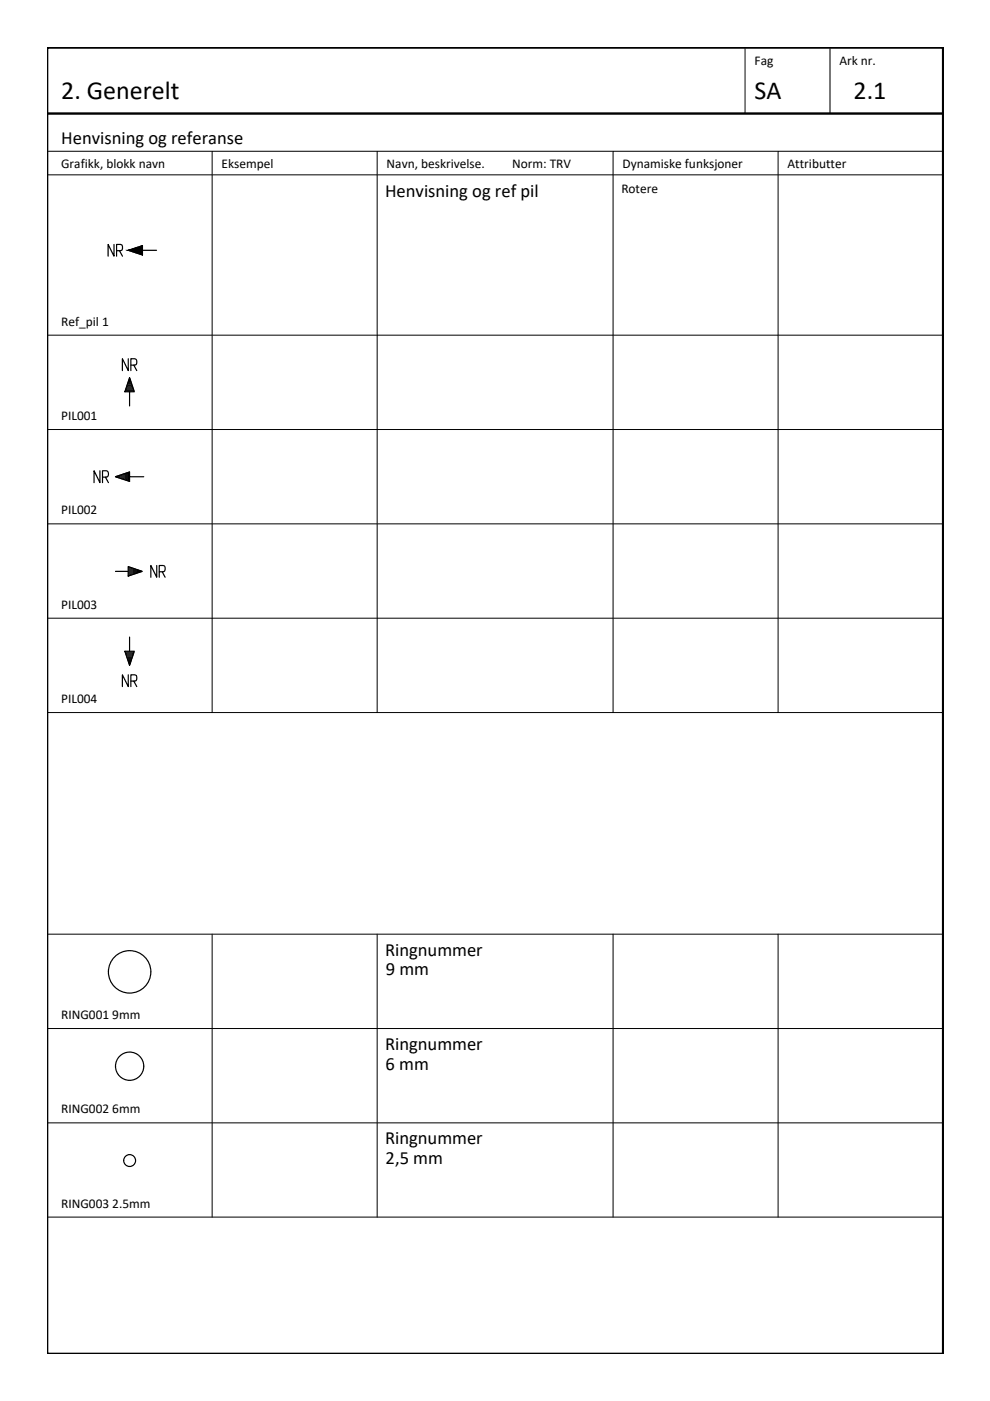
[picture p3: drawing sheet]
<svg xmlns="http://www.w3.org/2000/svg" width="210mm" height="297mm" viewBox="0 0 210 297" stroke-linecap="round" stroke-linejoin="round" font-family="sans-serif">
<!-- layer: RAMME SYMBOLER -->
<g fill="none" stroke="#000" stroke-width=".21">
<path d="M158 10.1v14M176 10.1v14M10 32.1h189.9M10 37.1h189.9M45 32.1v119M80 32.1v119M130 32.1v119M165 32.1v119M10 71.1h189.9M10 91.1h189.9M10 111.1h189.9M10 131.1h189.9"/>
<path d="M10 151.1h189.9M10 198.1h189.9M45 198.1v59.9M80 198.1v59.9M130 198.1v59.9M165 198.1v59.9M10 218.1h189.9M10 238.1h189.9M10 258h189.9"/>
</g>
<!-- layer: RAMME -->
<path d="M10 10.1h190v276.9h-190zM10 24.1h189.9" fill="none" stroke="#000" stroke-width=".51"/>
<!-- layer: KOMPONENTER -->
<g fill="none" stroke="#000" stroke-width=".25">
<path d="M27.2 53.1l3-1v2zM27.8 53.1l2.2-.7v1.4zM28.5 53.1l1.3-.5v.9zM29.1 53.1l.5-.2v.3zM30.2 53.1h3M26.5 82.9h1.9M26.6 82.7h1.7M26.7 82.5h1.6M26.8 82.3h1.4M26.8 82h1.4M26.9 81.9h1.2M27.5 80.1l1 3h-2z"/>
<path d="M27.5 83.1v3M24.5 101.1l3-1v2zM26.3 100.5v1.2M26.5 100.4v1.3M26.7 100.3v1.5M26.9 100.3v1.6M27.1 100.2v1.7M27.3 100.1v1.9M27.5 101.1h3M24.5 121.1h2.7M26.5 138.1h2l-1 3zM26.5 138.3h1.9"/>
<path d="M26.6 138.5h1.7M26.7 138.7h1.6M26.8 138.9h1.4M26.8 139.1h1.4M26.9 139.3h1.2M26.9 139.5h1.1M27 139.7h.9M27.1 139.9h.8M27.2 120.1l3 1-3 1zM27.4 120.2v1.9M27.5 135.1v3M27.6 120.3v1.7"/>
<path d="M27.8 120.3v1.6M28 120.4v1.5M28.2 120.5v1.3M28.4 120.5v1.2M28.6 120.6v1.1M27.1 140.1h.7"/>
<circle cx="27.5" cy="206.1" r="4.5"/>
<circle cx="27.5" cy="226.1" r="3"/>
<circle cx="27.5" cy="246.1" r="1.26"/>
</g>
<path d="M27.2 53.1l3-1v1zM27.2 53.1l3 1v-1z" fill="#000" stroke="#000" stroke-width=".21"/>
<text font-size="6.2" x="18.7" y="103.7">NR</text>
<g font-size="5.7">
<text x="21.5" y="55.4">NR</text>
<text x="24.7" y="79.7">NR</text>
<text x="30.7" y="123.5">NR</text>
<text x="24.7" y="146.8">NR</text>
</g>
<g font-size="5.5">
<text x="13" y="21.1">2. Generelt</text>
<text x="160" y="21.1">SA</text>
<text x="181" y="21.1">2.1</text>
</g>
<g font-size="3.9">
<text x="13" y="30.6">Henvisning og referanse</text>
<text x="81.6" y="41.8">Henvisning og ref pil</text>
<text x="81.6" y="202.6">Ringnummer</text>
<text x="81.8" y="206.8">9 mm</text>
<text x="81.6" y="222.6">Ringnummer</text>
<text x="81.8" y="226.8">6 mm</text>
<text x="81.6" y="242.6">Ringnummer</text>
<text x="81.8" y="246.8">2,5 mm</text>
</g>
<g font-size="2.8">
<text x="160" y="13.9">Fag</text>
<text x="178" y="13.9">Ark nr.</text>
<text x="13" y="35.6">Grafikk, blokk navn</text>
<text x="47" y="35.6">Eksempel</text>
<text x="82" y="35.6">Navn, beskrivelse.</text>
<text x="108.6" y="35.6">Norm: TRV</text>
<text x="132" y="35.6">Dynamiske funksjoner</text>
<text x="167" y="35.6">Attributter</text>
<text x="131.7" y="40.9">Rotere</text>
<text x="13" y="69.1">Ref_pil 1</text>
<text x="13" y="89.1">PIL001</text>
<text x="13" y="109.1">PIL002</text>
<text x="13" y="129.1">PIL003</text>
<text x="13" y="149.1">PIL004</text>
<text x="13" y="216.1">RING001 9mm</text>
<text x="13" y="236.1">RING002 6mm</text>
<text x="13" y="256.1">RING003 2.5mm</text>
</g>
</svg>
